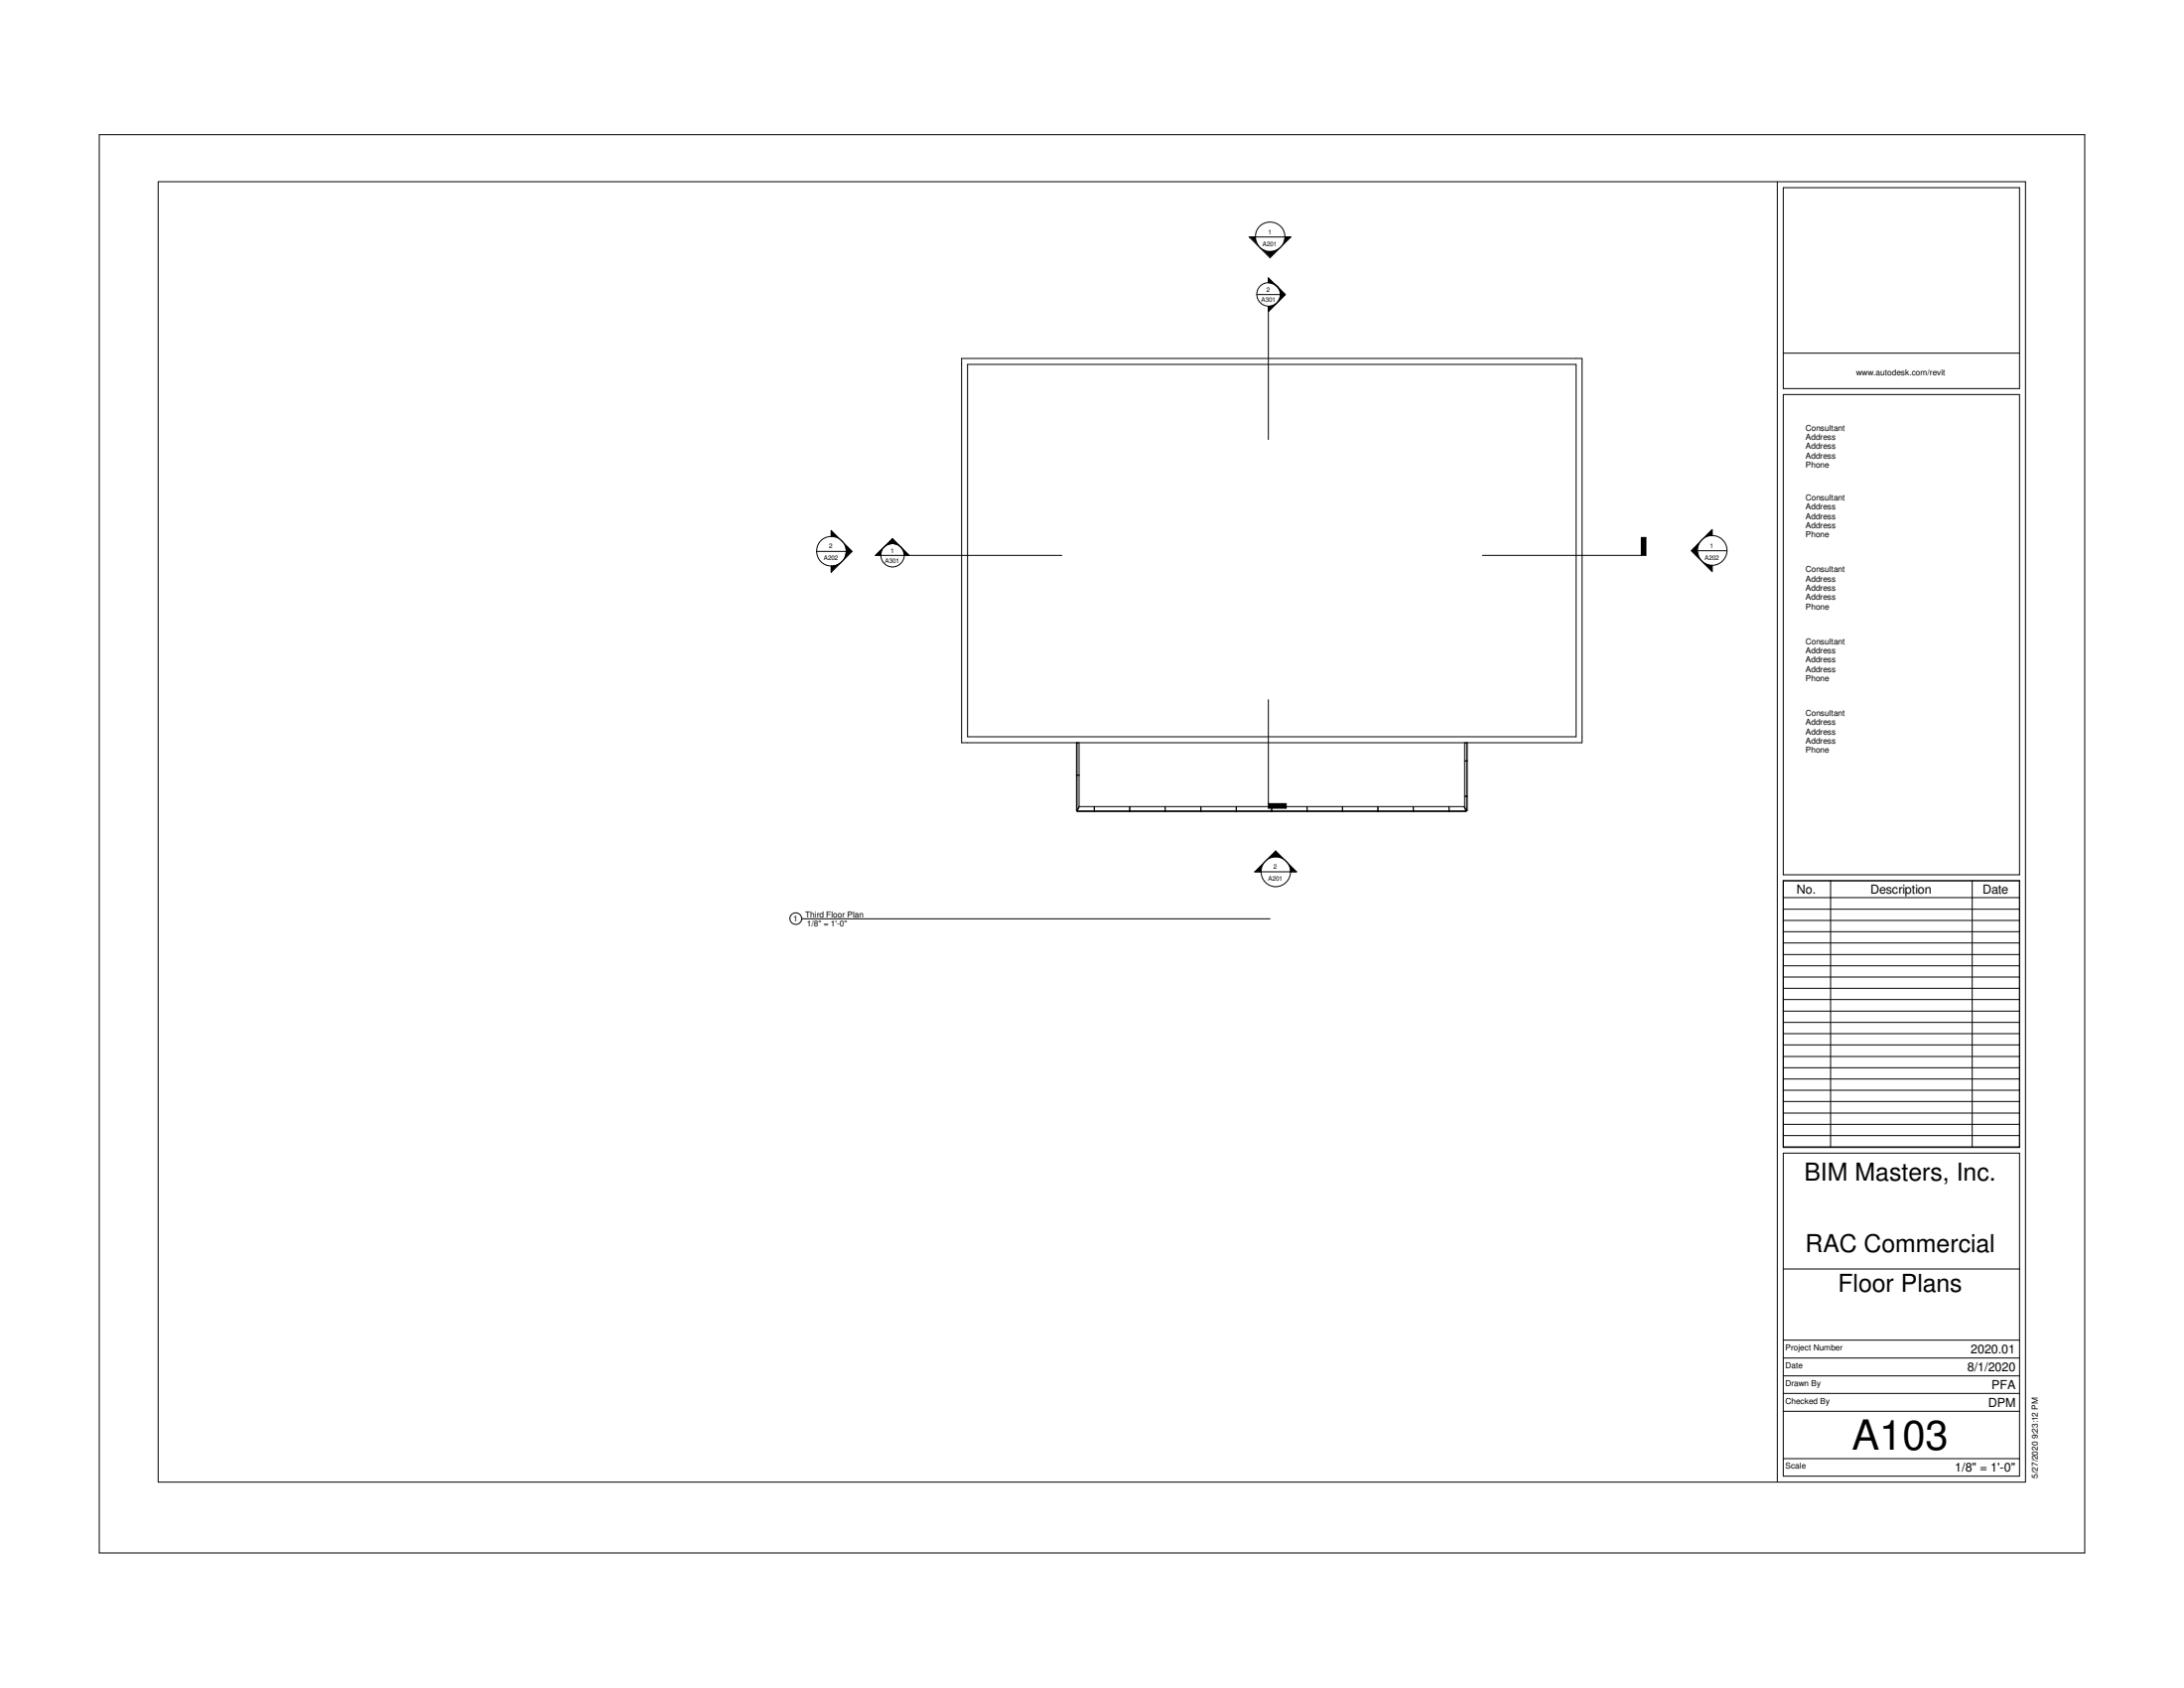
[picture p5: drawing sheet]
<svg xmlns="http://www.w3.org/2000/svg" width="279mm" height="216mm" viewBox="0 0 279 216" stroke-linecap="round" stroke-linejoin="round" font-family="sans-serif">
<g fill="none" stroke="#000" stroke-width=".13">
<path d="M123 45.8h79.4v49.2h-79.4zM123.8 46.6h77.8v47.6h-77.8zM217.1 70.4h3.8M137.7 95v8.7h.1M137.7 99.1h.3M137.8 95v8.7M138 95v8.1l-.2 .6M187.4 95v8.2l.2 .5M187.4 97.3h.3M187.6 95v8.7M187.7 95v8.7h-.1M137.8 103.7v.1h49.7v-.1"/>
<path d="M137.8 103.7h49.7M137.8 103.7l.3-.5h49.2l.2 .5M140 103.2v.6M144.5 103.2v.6M149.1 103.2v.6M153.6 103.2v.6M158.2 103.2v.6M162.7 103.2v.6M167.2 103.2v.6M171.7 103.2v.6M176.3 103.2v.6M180.8 103.2v.6"/>
<path d="M185.4 103.2v.6M187.4 101.9h.3"/>
<circle cx="219" cy="70.4" r="1.9"/>
</g>
<g fill="#fff">
<path d="M218.8 69.3h.4v.9h-.4z"/>
<path d="M218.1 70.8h1.9v1h-1.9z"/>
</g>
<g fill="none" stroke="#000" stroke-width=".13">
<path d="M219 68.5v-.8l-2.6 2.7 2.6 2.7v-.8M161.3 111.5h3.8"/>
<circle cx="163.2" cy="111.5" r="1.9"/>
</g>
<path d="M216.4 69.3h1.3v2.4h-1.3zM217.7 71.8h1.3v1.3h-1.3zM217.7 67.7h1.3v1.3h-1.3z" fill="#000"/>
<g fill="#fff">
<path d="M162.9 110.4h.5v.9h-.5z"/>
<path d="M162.3 111.9h1.8v1h-1.8z"/>
</g>
<g fill="none" stroke="#000" stroke-width=".13">
<path d="M104.4 70.5h3.8"/>
<circle cx="106.4" cy="70.5" r="1.89"/>
</g>
<g fill="#fff">
<path d="M106.1 69.4h.5v.9h-.5z"/>
<path d="M105.4 70.9h1.9v.9h-1.9z"/>
</g>
<g fill="none" stroke="#000" stroke-width=".13">
<path d="M160.6 30.3h3.8"/>
<circle cx="162.5" cy="30.3" r="1.89"/>
</g>
<g fill="#fff">
<path d="M162.3 29.2h.4v.9h-.4z"/>
<path d="M161.5 30.7h1.9v.9h-1.9z"/>
</g>
<g fill="none" stroke="#000" stroke-width=".13">
<path d="M12.7 17.2h254v181.4h-254zM20.2 23.2h238.9v166.4h-238.9zM160.6 30.3h-.8l2.7 2.7 2.6-2.7h-.7M160.8 37.7h3.6M162.3 35.6l1 1-.3-.2-.7-.2zM162.3 35.6l2.1 2.1M163.3 38.8l-.3 .2-.7 .2v17M164.4 37.7l-2.1 2.1M164.4 37.7l-1-1.1a1.53 1.53 0 0 1 0 2.1M227.4 23.2v166.4M228.1 24h30.3v25.7h-30.3zM228.1 45.2h30.3"/>
<path d="M228.1 50.5h30.3v61.4h-30.3zM106.3 68.6v-.7l2.7 2.6-2.7 2.7v-.8M112 71h23.8M112 71l1-1-.3 .7-.1 .3M114.2 68.9l2.1 2.1M114.2 68.9l-2.2 2.1M114.2 68.9l-1.1 1.1 .3-.3 .8-.2M114.2 68.9v.6M114.2 69.5l.7 .2 .3 .3M115.3 70l.2 .3 .2 .7M189.7 71h20.9v-2.3h-.6v2.3M162.3 89.5v13.9h2.2v-.6h-2.2"/>
<path d="M161.3 111.5h-.8l2.7-2.7 2.7 2.7h-.8M228.1 112.6h30.3v34.2h-30.3zM228.1 147.5h30.3v41.3h-30.3zM228.1 171.4h30.3M228.1 173.7h30.3M228.1 176h30.3M228.1 178.2h30.3M228.1 162.3h30.3M228.1 180.5h30.3M228.1 186.6h30.3"/>
<circle cx="162.3" cy="37.6" r="1.52"/>
<circle cx="114.2" cy="71" r="1.51"/>
</g>
<g fill="#000">
<path d="M159.9 30.3h1.3v1.3h-1.3zM161.2 31.6h2.5v1.3h-2.5zM162.3 38.9h.9v.9h-.9zM162.3 35.6h.9v.8h-.9zM163.5 36.7h.9v1h-.9zM163.5 37.7h.9v.9h-.9zM164 30.3h1.1v1.1h-1.1zM106.3 67.9h1.2v1.1h-1.2zM106.3 71.8h1.4v1.4h-1.4zM107.7 69.5h1.3v2.3h-1.3zM112 70h1v1h-1zM113.2 68.9h1v1h-1z"/>
<path d="M114.2 68.9h.8v.8h-.8zM115.4 70.1h.9v.9h-.9zM210 68.7h.6v2.3h-.6zM160.5 110.2h1.3v1.3h-1.3zM161.9 108.8h2.6v1.4h-2.6zM162.3 102.8h2.2v.6h-2.2zM164.5 110.2h1.4v1.3h-1.4z"/>
</g>
<g fill="#fff">
<path d="M237.5 47.1h11.4v1.2h-11.4z"/>
<path d="M228.4 186.9h2.7v1.1h-2.7z"/>
<path d="M228.4 174h2.2v1.2h-2.2z"/>
<path d="M228.4 176.3h4.6v1.2h-4.6z"/>
<path d="M228.4 178.6h5.7v1.1h-5.7z"/>
<path d="M228.4 171.7h7.4v1.2h-7.4z"/>
<path d="M231 54.1h5.3v1.2h-5.3z"/>
<path d="M231 55.3h3.9v1.2h-3.9z"/>
<path d="M231 56.5h3.9v1.2h-3.9z"/>
<path d="M231 57.7h3.9v1.1h-3.9z"/>
<path d="M231 58.8h3.1v1.2h-3.1z"/>
<path d="M231 63h5.3v1.2h-5.3z"/>
<path d="M231 64.2h3.9v1.2h-3.9z"/>
<path d="M231 65.4h3.9v1.2h-3.9z"/>
<path d="M231 66.6h3.9v1.2h-3.9z"/>
<path d="M231 67.8h3.1v1.2h-3.1z"/>
<path d="M231 72.2h5.3v1.2h-5.3z"/>
<path d="M231 73.4h3.9v1.2h-3.9z"/>
<path d="M231 74.6h3.9v1.2h-3.9z"/>
<path d="M231 75.8h3.9v1.2h-3.9z"/>
<path d="M231 77h3.1v1.1h-3.1z"/>
<path d="M231 81.4h5.3v1.2h-5.3z"/>
<path d="M231 82.6h3.9v1.2h-3.9z"/>
<path d="M231 83.8h3.9v1.2h-3.9z"/>
<path d="M231 85h3.9v1.1h-3.9z"/>
<path d="M231 86.1h3.1v1.2h-3.1z"/>
<path d="M231 90.6h5.3v1.2h-5.3z"/>
<path d="M231 91.8h3.9v1.2h-3.9z"/>
<path d="M231 93h3.9v1.1h-3.9z"/>
<path d="M231 94.1h3.9v1.2h-3.9z"/>
<path d="M231 95.3h3.1v1.2h-3.1z"/>
<path d="M259.7 178.7h1.3v10.4h-1.3z"/>
</g>
<g fill="none" stroke="#000" stroke-width=".13">
<path d="M102.6 117.5h59.9M228.1 112.6h30.3v34.1h-30.3zM228.1 119.2h30.3M228.1 117.7h30.3M228.1 116.3h30.3M228.1 114.8h30.3M234.2 112.6v34.1M252.3 112.6v34.1M228.1 139.4h30.3M228.1 138h30.3M228.1 136.6h30.3M228.1 135.1h30.3"/>
<path d="M228.1 133.6h30.3M228.1 132.2h30.3M228.1 130.8h30.3M228.1 129.3h30.3M228.1 127.8h30.3M228.1 126.4h30.3M228.1 125h30.3M228.1 123.5h30.3M228.1 122.1h30.3M228.1 120.6h30.3M228.1 145.2h30.3M228.1 143.8h30.3"/>
<path d="M228.1 142.4h30.3M228.1 140.9h30.3"/>
<circle cx="101.8" cy="117.5" r=".75"/>
</g>
<text font-size="5.3" x="236.9" y="185.4">A103</text>
<g font-size="3.2">
<text x="230.8" y="151">BIM Masters, Inc.</text>
<text x="231" y="160.1">RAC Commercial</text>
<text x="235.2" y="165.2">Floor Plans</text>
</g>
<g font-size="1.6">
<text x="229.9" y="114.3">No.</text>
<text x="239.3" y="114.3">Description</text>
<text x="253.7" y="114.3">Date</text>
<text x="252.1" y="173.1">2020.01</text>
<text x="251.7" y="175.4">8/1/2020</text>
<text x="254.4" y="179.9">DPM</text>
<text x="254.8" y="177.6">PFA</text>
<text x="250.1" y="188.2">1/8&quot; = 1'-0&quot;</text>
</g>
<g font-size="1.1">
<text x="237.5" y="48">www.autodesk.com/revit</text>
<text x="231" y="55.1">Consultant</text>
<text x="231" y="56.3">Address</text>
<text x="231" y="57.4">Address</text>
<text x="231" y="58.6">Address</text>
<text x="231" y="59.8">Phone</text>
<text x="231" y="64">Consultant</text>
<text x="231" y="65.2">Address</text>
<text x="231" y="66.4">Address</text>
<text x="231" y="67.6">Address</text>
<text x="231" y="68.7">Phone</text>
<text x="231" y="73.2">Consultant</text>
<text x="231" y="74.4">Address</text>
<text x="231" y="75.6">Address</text>
<text x="231" y="76.8">Address</text>
<text x="231" y="77.9">Phone</text>
<text x="231" y="82.4">Consultant</text>
<text x="231" y="83.6">Address</text>
<text x="231" y="84.8">Address</text>
<text x="231" y="85.9">Address</text>
<text x="231" y="87.1">Phone</text>
<text x="231" y="91.6">Consultant</text>
<text x="231" y="92.8">Address</text>
<text x="231" y="93.9">Address</text>
<text x="231" y="95.1">Address</text>
<text x="231" y="96.3">Phone</text>
<text x="101.5" y="117.9">1</text>
<text x="103" y="117.3">Third Floor Plan</text>
<text x="103.3" y="118.5">1/8&quot; = 1'-0&quot;</text>
<text x="228.4" y="172.7">Project Number</text>
<text x="228.4" y="175">Date</text>
<text x="228.4" y="177.2">Drawn By</text>
<text x="228.4" y="179.5">Checked By</text>
<text x="228.4" y="187.8">Scale</text>
<text x="260.7" y="189.1" transform="rotate(-90 260.7 189.1)">5/27/2020 9:23:12 PM</text>
</g>
<g font-size=".8">
<text x="162.3" y="29.9">1</text>
<text x="161.5" y="31.5">A201</text>
<text x="161.4" y="38.7">A301</text>
<text x="162.1" y="37.4">2</text>
<text x="105.4" y="71.7">A202</text>
<text x="106.1" y="70.1">2</text>
<text x="113.2" y="72">A301</text>
<text x="114" y="70.7">1</text>
<text x="218.1" y="71.6">A202</text>
<text x="218.8" y="70.1">1</text>
<text x="162.3" y="112.7">A201</text>
<text x="162.9" y="111.2">2</text>
</g>
</svg>
